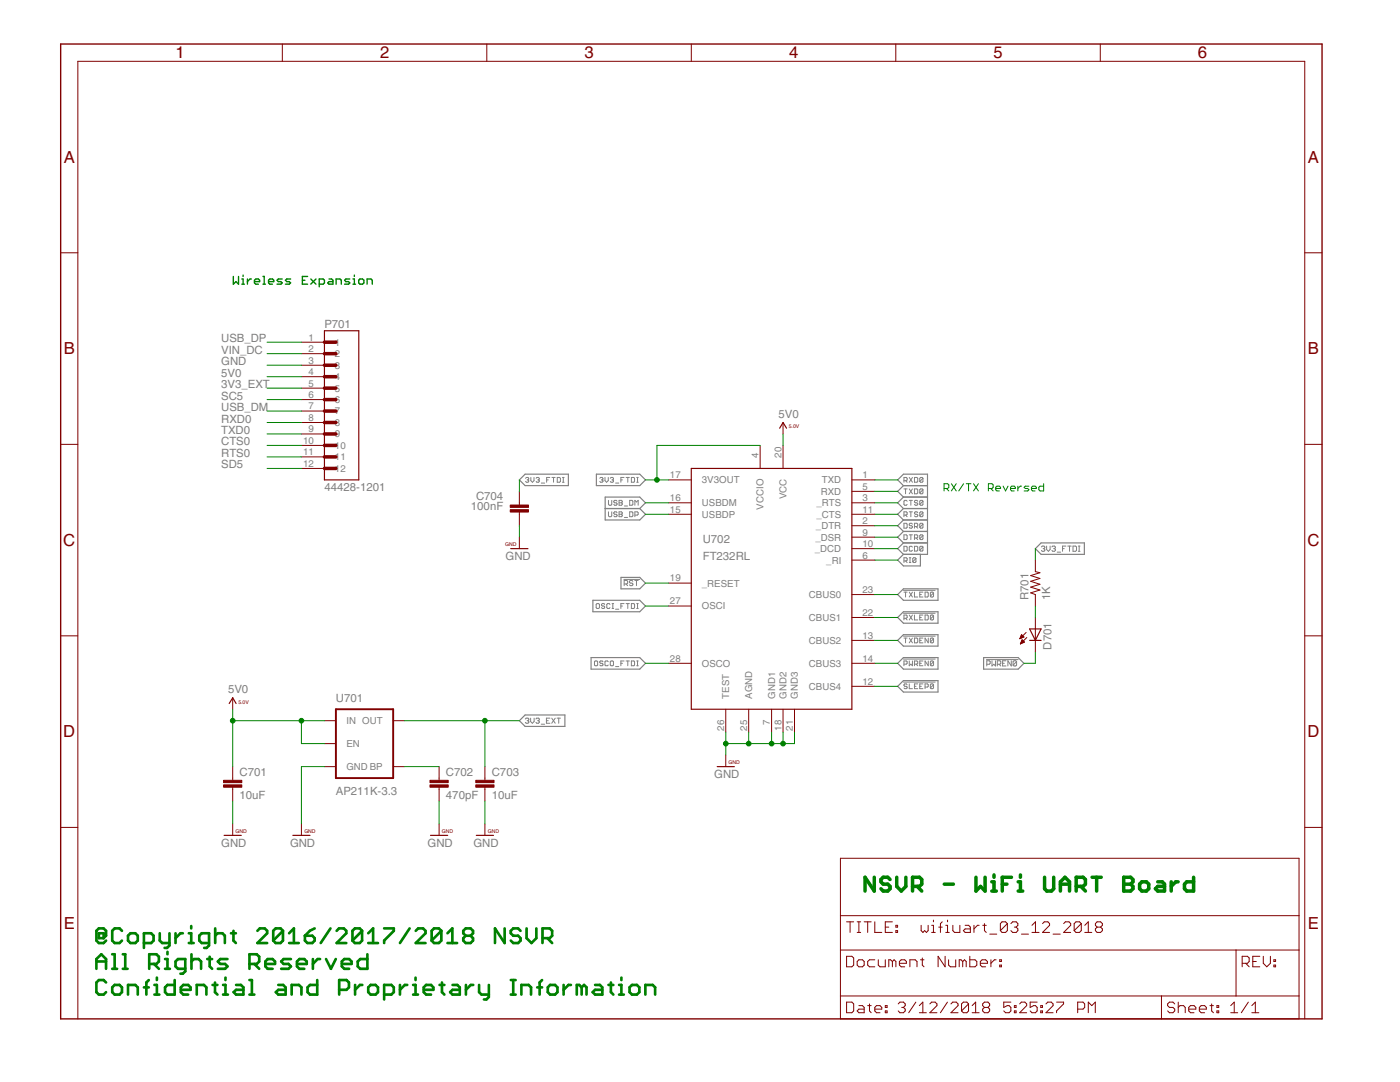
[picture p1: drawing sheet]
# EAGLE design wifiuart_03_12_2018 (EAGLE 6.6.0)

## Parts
C701  10uF  CAP0603-CAP  [0603-CAP]
C702  470pF  CAP0402-CAP  [0402-CAP]
C703  10uF  CAP0603-CAP  [0603-CAP]
C704  100nF  CAP0402-CAP  [0402-CAP]
D701  LEDCHIP-LED0603  [CHIP-LED0603]
P701  44428-1201  [MOLEX_44428-1201]
R701  1K  RESISTOR0402-TYP  [EIA-0402]
U701  AP211K-3.3  V_REG_MIC52053.3V  [SOT23-5]
U702  FT232RL  [SSOP28DB]

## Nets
3V3_EXT: C703.1 P701.5 U701.5(OUT)
3V3_FTDI: C704.1 R701.2 U702.4(VCCIO) U702.17(3V3OUT)
5V0: C701.1 P701.4 U701.1(IN) U701.3(EN) U702.20(VCC)
!PWREN0: D701.C U702.14(CBUS3)
!RST: U702.19(_RESET)
!RXLED0: U702.22(CBUS1)
!SLEEP0: U702.12(CBUS4)
!TXDEN0: U702.13(CBUS2)
!TXLED0: U702.23(CBUS0)
CTS0: P701.10 U702.3(_RTS)
DCD0: U702.10(_DCD)
DSR0: U702.2(_DTR)
DTR0: U702.9(_DSR)
GND: C701.2 C702.2 C703.2 C704.2 P701.3 U701.2(GND) U702.7(GND1) U702.18(GND2) U702.21(GND3) U702.25(AGND) U702.26(TEST)
N$1: D701.A R701.1
N$7: C702.1 U701.4(BP)
OSCI_FTDI: U702.27(OSCI)
OSCO_FTDI: U702.28(OSCO)
RI0: U702.6(_RI)
RTS0: P701.11 U702.11(_CTS)
RXD0: P701.8 U702.1(TXD)
SC5: P701.6
SD5: P701.12
TXD0: P701.9 U702.5(RXD)
USB_DM: P701.7 U702.16(USBDM)
USB_DP: P701.1 U702.15(USBDP)
VIN_DC: P701.2

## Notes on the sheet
- Wireless Expansion
- RX/TX Reversed
- NSVR - WiFi UART Board
- @Copyright 2016/2017/2018 NSVR
  All Rights Reserved
  Confidential and Proprietary Information

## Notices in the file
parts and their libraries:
PatternAgents-Beautify: License : http://creativecommons.org/licenses/by-sa/3.0
(Creative Commons 3.0)
PatternAgents-ProtoPads: License : http://creativecommons.org/licenses/by-sa/4.0
(Creative Commons 4.0)
